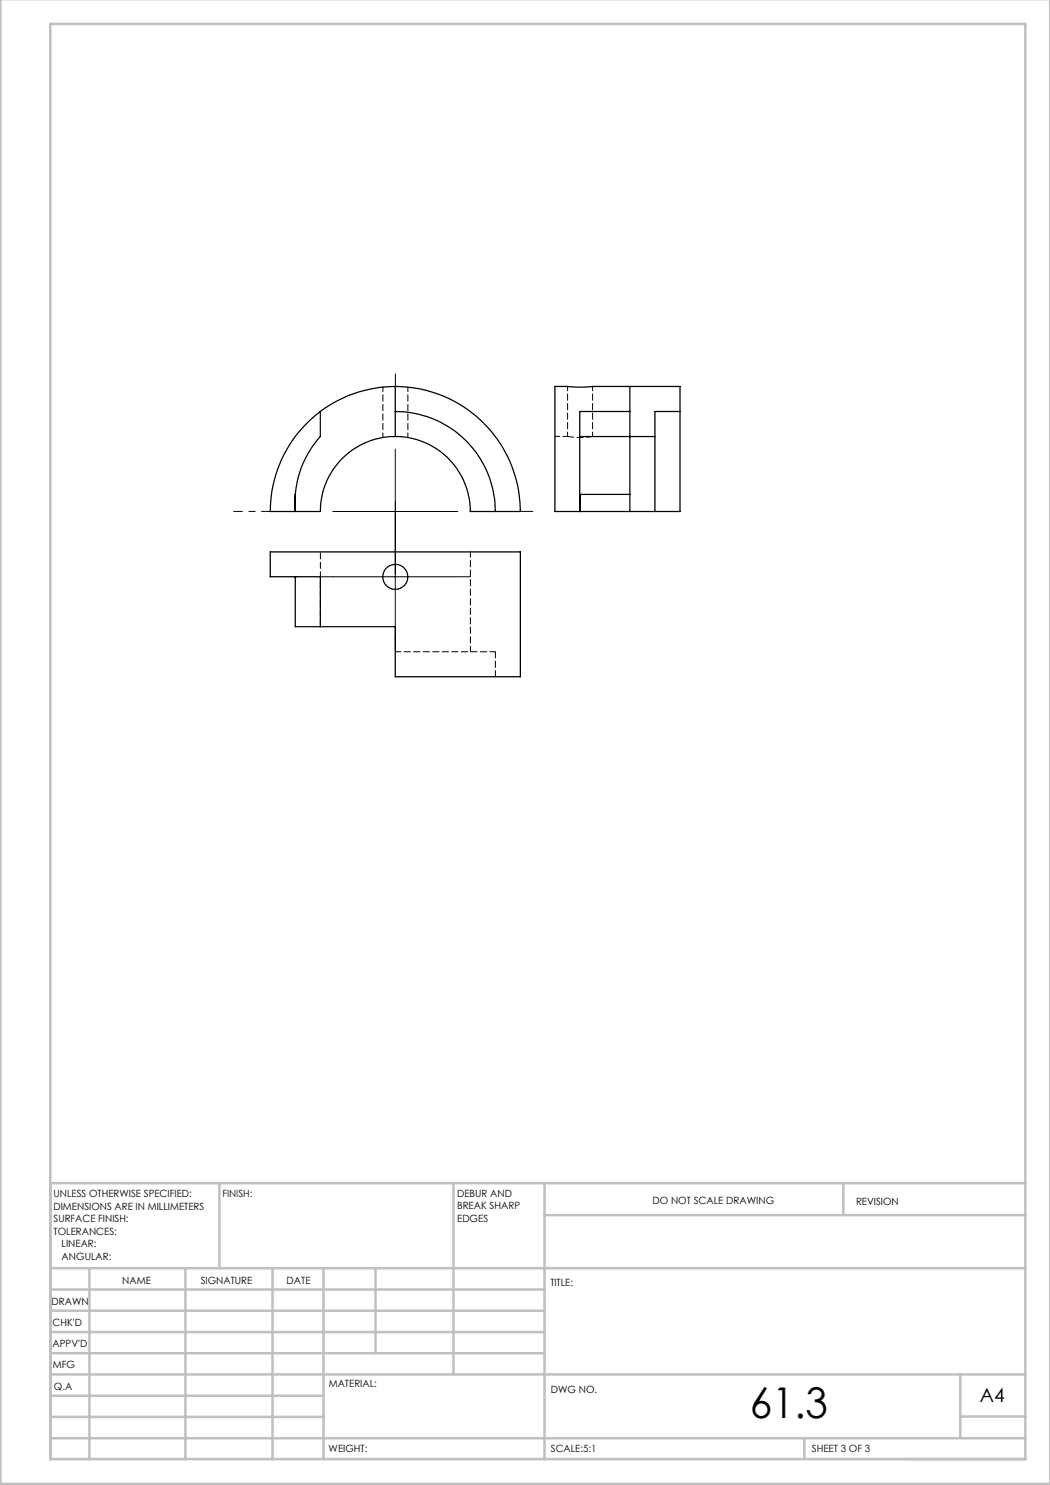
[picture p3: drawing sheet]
<svg xmlns="http://www.w3.org/2000/svg" width="210mm" height="297mm" viewBox="0 0 210 297" stroke-linecap="round" stroke-linejoin="round" font-family="sans-serif">
<path d="M79.1 77.3v-2.5M66.6 115.4h-2.5M79.1 102.9v-2.5M91.6 115.4h2.5M104.1 102.3h2.5M79.1 127.3v2.5M79.1 127.9v2.5" fill="none" stroke="#000" stroke-width=".2" stroke-dasharray="15.2 1.3 1.3 1.3"/>
<path d="M54.1 102.3h-7.4" fill="none" stroke="#000" stroke-width=".2" stroke-dasharray="15.2 1.3 1.3 1.3" stroke-dashoffset="13.5"/>
<path d="M79.1 89.8v38.1M66.6 102.3h24.9M66.6 115.4h24.9" fill="none" stroke="#000" stroke-width=".2"/>
<g fill="none" stroke="#c0c0c0" stroke-width=".5">
<path d="M.1 -.1v296.9h209.9v-296.9M10.1 4.8h195v287h-195zM43.9 236.6v17M90.7 236.6v38.3M108.9 236.6v55.3M168.7 236.6v6.3M205.1 236.6h-195v55.3M10.1 253.6h195M10.1 257.9h98.8M17.9 253.6v38.3M37.1 253.6v38.3M54.5 253.6v38.3"/>
<path d="M64.7 253.6v38.3M75.1 253.6v17M108.9 243h96.2M10.1 270.6h98.8M10.1 266.4h98.8M10.1 262.1h98.8M10.1 279.1h54.6M10.1 274.9h195M192.1 274.8v12.7M10.1 287.7h195M10.1 283.4h54.6M160.9 287.5v4.3"/>
<path d="M192.1 283.3h13"/>
</g>
<g fill="none" stroke="#000" stroke-width=".25">
<path d="M79.1 77.3a25.1 25.1 0 0 1 25 25h-10a15 15 0 0 0-15-15M79.1 77.3a25 25 0 0 0-15 5M79.1 77.3v10M111 77.3l4.4 .1 3.1-.1h17.5v25h-25zM126 77.3v5M59.1 98.9v3.4zM64.1 82.3v5a19.6 19.6 0 0 0-5 11.6M64.1 82.3a25 25 0 0 0-10.1 20h10.1a15 15 0 0 1 15-15M79.1 82.3a20 20 0 0 1 20 20M116 87.3h15M126 82.3h-10v20M126 82.3v16.6"/>
<path d="M126 98.9h-10v3.4M126 98.9v3.4M131 87.3v15M136 82.3h-5v5M54 110.4h50.1v25h-25v-10.1h-15v-9.9h-10.1zM59 115.4h.1M59 115.4l.1 9.9h5"/>
<circle cx="79.1" cy="115.4" r="2.5"/>
</g>
<path d="M76.6 77.4v10.1M113.5 77.3v10M81.6 87.5v-10.1M118.5 87.3v-10" fill="none" stroke="#000" stroke-width=".2" stroke-dasharray="1.3 .6" stroke-dashoffset=".4"/>
<path d="M118.5 87.3a15 15 0 0 1-5 0M59.1 115.3v.1M99.1 130.4v5" fill="none" stroke="#000" stroke-width=".2" stroke-dasharray="1.3 .6"/>
<path d="M113.5 87.3h-2.5" fill="none" stroke="#000" stroke-width=".2" stroke-dasharray="1.3 .6" stroke-dashoffset=".3"/>
<path d="M94.1 130.4v-20M99.1 130.4h-20" fill="none" stroke="#000" stroke-width=".2" stroke-dasharray="1.3 .6" stroke-dashoffset=".2"/>
<path d="M64.1 125.3v-14.9" fill="none" stroke="#000" stroke-width=".2" stroke-dasharray="1.3 .6" stroke-dashoffset="-.2"/>
<text font-size="8.5" x="149.9" y="283.5">61.3</text>
<text font-size="3.9" x="196" y="280.4">A4</text>
<g font-size="2">
<text x="10.7" y="239.5">UNLESS OTHERWISE SPECIFIED:</text>
<text x="44.5" y="239.5">FINISH:</text>
<text x="91.4" y="239.4">DEBUR AND</text>
<text x="10.7" y="242">DIMENSIONS ARE IN MILLIMETERS</text>
<text x="10.7" y="244.5">SURFACE FINISH:</text>
<text x="91.4" y="241.9">BREAK SHARP</text>
<text x="91.4" y="244.4">EDGES</text>
<text x="130.5" y="240.8">DO NOT SCALE DRAWING</text>
<text x="171.2" y="241">REVISION</text>
<text x="10.7" y="247">TOLERANCES:</text>
<text x="12.3" y="249.5">LINEAR:</text>
<text x="12.3" y="252">ANGULAR:</text>
<text x="24.4" y="256.9">NAME</text>
<text x="40.1" y="256.8">SIGNATURE</text>
<text x="57.3" y="256.8">DATE</text>
<text x="110.1" y="257.1">TITLE:</text>
<text x="10.3" y="260.9">DRAWN</text>
<text x="10.5" y="269.3">APPV'D</text>
<text x="10.5" y="265.2">CHK'D</text>
<text x="10.6" y="273.6">MFG</text>
<text x="10.8" y="278">Q.A</text>
<text x="65.8" y="277.4">MATERIAL:</text>
<text x="110.2" y="278.5">DWG NO.</text>
<text x="65.7" y="290.4">WEIGHT:</text>
<text x="110.2" y="290.5">SCALE:5:1</text>
<text x="162.4" y="290.4">SHEET 3 OF 3</text>
</g>
</svg>
